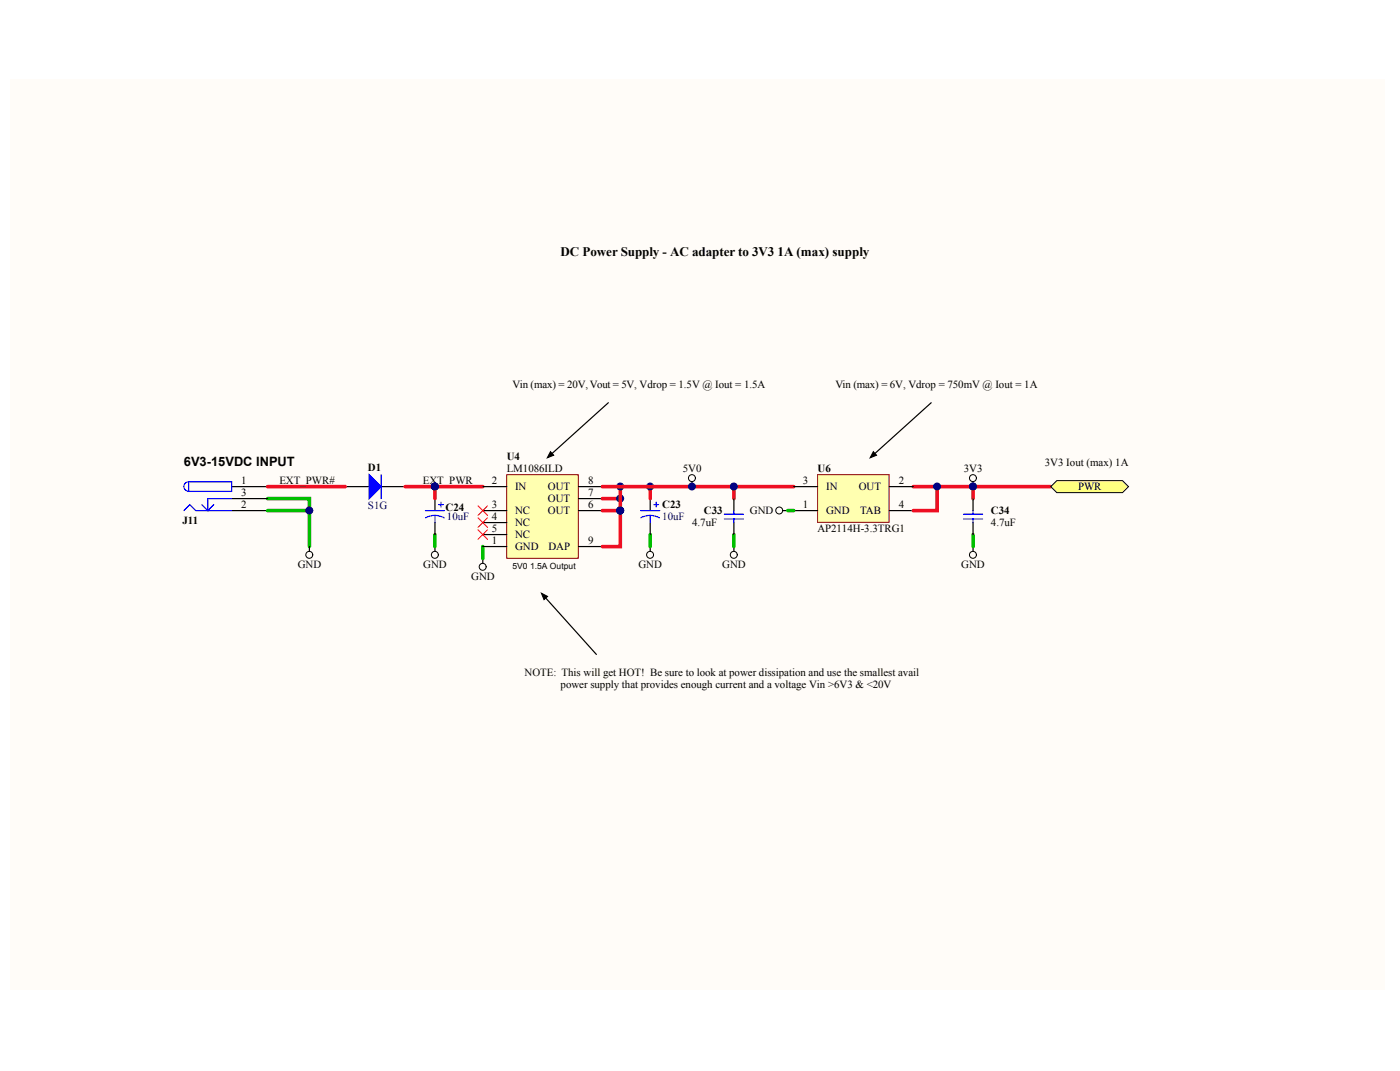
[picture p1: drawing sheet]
<svg xmlns="http://www.w3.org/2000/svg" width="271mm" height="207mm" viewBox="0 0 271 207" stroke-linecap="round" stroke-linejoin="round" font-family="sans-serif">
<path d="M2 15.3h266.1v176.1h-266.1z" fill="#fffcf8"/>
<path d="M51.8 96.4h8.1v9.3M51.8 98.7h8.1M84.2 103.4v2.3M93.4 105.7v2.3M125.8 103.4v2.3" fill="none" stroke="#00bf00" stroke-width=".69"/>
<g fill="none" stroke="#000" stroke-width=".23">
<path d="M44.8 94.1h7M44.8 98.7h7M44.8 96.4h7M66.8 94.1h4.6M73.8 94.1h4.6M84.2 96.4v2.3M125.8 96.4v2.3M59.9 105.7v.9M84.2 101v2.4M84.2 105.7v.9M93.4 108v.9M125.8 101v2.4"/>
<path d="M125.8 105.7v.9"/>
</g>
<g fill="none" stroke="#00f" stroke-width=".23">
<path d="M35.6 98.7l1.1-1.1 1.2 1.1h6.9M36.5 93.2a.9 .9 0 0 0-.9 .9 .9 .9 0 0 0 .9 .9M36.5 93.2h8.3v1.8h-8.3zM41.4 97.6l-1.2 1.1M44.8 96.4h-4.6v2.3l-1.1-1.1M73.8 91.8v4.6M82.3 98.7h3.7M84.2 99.7h.7l1.1 .4M84.2 99.7l-1.1 .1-.7 .3M84.2 99.7v1.3M84.9 97.6h.9M85.3 97.1v.9"/>
<path d="M124 98.7h3.7M125.8 99.7h.8l1 .4M125.8 99.7l-1.1 .1-.7 .3M125.8 99.7v1.3M126.5 97.6h.9M127 97.1v.9"/>
</g>
<g fill="#000080" stroke="#000080" stroke-width=".19">
<circle cx="59.9" cy="98.7" r=".67"/>
<circle cx="84.2" cy="94.1" r=".67"/>
<circle cx="125.8" cy="94.1" r=".67"/>
</g>
<g fill="none" stroke="#000" stroke-width=".19">
<circle cx="59.9" cy="107.3" r=".67"/>
<circle cx="84.2" cy="107.3" r=".67"/>
<circle cx="93.4" cy="109.6" r=".67"/>
<circle cx="125.8" cy="107.3" r=".67"/>
</g>
<path d="M71.4 91.8l2.4 2.3-2.4 2.3z" fill="#00f" stroke="#00f" stroke-width=".23"/>
<path d="M51.8 94.1h15M78.4 94.1h15M84.2 94.1v2.3M125.8 94.1v2.3" fill="none" stroke="#ee0e22" stroke-width=".69"/>
<path d="M98.1 91.8h13.8v16.1h-13.8z" fill="#ffffb0" stroke="#800000" stroke-width=".19"/>
<g fill="none" stroke="#000" stroke-width=".23">
<path d="M93.4 94.1h4.7M93.4 98.7h4.7M111.9 94.1h4.7M111.9 96.4h4.7M111.9 98.7h4.7M133.9 93.2v.9M188.3 93.2v.9M93.4 103.4h4.7M93.4 101h4.7M93.4 105.7h4.7M111.9 105.7h4.7M142 105.7v.9"/>
<path d="M188.3 105.7v.9"/>
</g>
<path d="M92.5 97.8l1.9 1.9M94.4 97.8l-1.9 1.9M92.5 100.1l1.9 1.9M92.5 102.4l1.9 1.9M94.4 100.1l-1.9 1.9M94.4 102.4l-1.9 1.9" fill="none" stroke="#f00" stroke-width=".19"/>
<path d="M116.6 96.4h3.4M116.6 98.7h3.4M116.6 94.1h37M120 98.7v7h-3.4M120 94.1v4.6M142 94.1v2.3M176.7 94.1h26.6M188.3 94.1v2.3" fill="none" stroke="#ee0e22" stroke-width=".69"/>
<g fill="#000080" stroke="#000080" stroke-width=".19">
<circle cx="120" cy="96.4" r=".67"/>
<circle cx="120" cy="98.7" r=".67"/>
<circle cx="120" cy="94.1" r=".67"/>
<circle cx="133.9" cy="94.1" r=".67"/>
<circle cx="188.3" cy="94.1" r=".67"/>
<circle cx="142" cy="94.1" r=".67"/>
</g>
<g fill="none" stroke="#000" stroke-width=".19">
<circle cx="133.9" cy="92.4" r=".67"/>
<circle cx="188.3" cy="92.4" r=".67"/>
<circle cx="142" cy="107.3" r=".67"/>
<circle cx="188.3" cy="107.3" r=".67"/>
</g>
<path d="M142 103.4v2.3M188.3 103.4v2.3" fill="none" stroke="#00bf00" stroke-width=".69"/>
<path d="M204.5 92.9h12.7l1.2 1.2-1.2 1.1h-12.7l-1.2-1.1z" fill-rule="evenodd" fill="#ffff80" stroke="#000" stroke-width=".19"/>
<path d="M158.2 91.8h13.9v9.2h-13.9z" fill="#ffffb0" stroke="#800000" stroke-width=".19"/>
<path d="M117.7 77.9l-11.5 10.4M180.2 77.9l-11.6 10.4M142 96.4v2.3M151.5 98.7h.9M153.6 94.1h4.6M153.6 98.7h4.6M172.1 94.1h4.6M172.1 98.7h4.6M188.3 96.4v2.3M105 114.9l10.4 11.6M142 101v2.4M188.3 101v2.4" fill="none" stroke="#000" stroke-width=".23"/>
<path d="M181.4 94.1v4.6h-4.7" fill="none" stroke="#ee0e22" stroke-width=".69"/>
<circle cx="181.3" cy="94.1" r=".67" fill="#000080" stroke="#000080" stroke-width=".19"/>
<circle cx="150.8" cy="98.7" r=".67" fill="none" stroke="#000" stroke-width=".19"/>
<path d="M152.4 98.7h1.2" fill="none" stroke="#00bf00" stroke-width=".69"/>
<path d="M140.2 99.4h3.7M142 98.7v.7M186.5 99.4h3.7M188.3 98.7v.7M140.2 100.3h3.7M142 100.3v.7M186.5 100.3h3.7M188.3 100.3v.7" fill="none" stroke="#00f" stroke-width=".23"/>
<path d="M106.5 87.3l.7 .7-1.3 .5zM169 87.3l.6 .7-1.2 .5zM104.8 114.7l1.2 .6-.7 .6z" fill="#000" stroke="#000" stroke-width=".19"/>
<g font-size="2.5">
<text x="108.5" y="49.5">DC Power Supply - AC adapter to 3V3 1A (max) supply</text>
<text x="35.6" y="90.1">6V3-15VDC INPUT</text>
</g>
<g font-size="2.1">
<text x="99.2" y="75.1">Vin (max) = 20V, Vout = 5V, Vdrop = 1.5V @ Iout = 1.5A</text>
<text x="161.7" y="75.1">Vin (max) = 6V, Vdrop = 750mV @ Iout = 1A</text>
<text x="98.1" y="89">U4</text>
<text x="46.7" y="93.6">1</text>
<text x="46.7" y="96">3</text>
<text x="54.1" y="93.6">EXT_PWR#</text>
<text x="71.2" y="91.1">D1</text>
<text x="81.9" y="93.6">EXT_PWR</text>
<text x="95.1" y="93.6">2</text>
<text x="98.1" y="91.3">LM1086ILD</text>
<text x="99.7" y="94.8">IN</text>
<text x="106" y="94.8">OUT</text>
<text x="113.8" y="96">7</text>
<text x="113.8" y="93.6">8</text>
<text x="132.1" y="91.3">5V0</text>
<text x="155.3" y="93.6">3</text>
<text x="158.2" y="91.3">U6</text>
<text x="159.9" y="94.8">IN</text>
<text x="166.2" y="94.8">OUT</text>
<text x="174" y="93.6">2</text>
<text x="186.5" y="91.3">3V3</text>
<text x="202.2" y="90.1">3V3 Iout (max) 1A</text>
<text x="208.6" y="94.8">PWR</text>
<text x="35.3" y="101.3">J11</text>
<text x="46.7" y="98.3">2</text>
<text x="86.2" y="98.7">C24</text>
<text x="95.1" y="100.6">4</text>
<text x="95.1" y="98.3">3</text>
<text x="99.7" y="101.7">NC</text>
<text x="99.7" y="99.4">NC</text>
<text x="106" y="97.1">OUT</text>
<text x="106" y="99.4">OUT</text>
<text x="113.8" y="98.3">6</text>
<text x="128.2" y="98.3">C23</text>
<text x="133.9" y="101.7">4.7uF</text>
<text x="136.2" y="99.4">C33</text>
<text x="145.1" y="99.4">GND</text>
<text x="155.3" y="98.3">1</text>
<text x="159.9" y="99.4">GND</text>
<text x="166.5" y="99.4">TAB</text>
<text x="174" y="98.3">4</text>
<text x="191.8" y="101.7">4.7uF</text>
<text x="191.8" y="99.4">C34</text>
<text x="95.1" y="102.9">5</text>
<text x="95.1" y="105.2">1</text>
<text x="99.7" y="104.1">NC</text>
<text x="99.7" y="106.4">GND</text>
<text x="106.1" y="106.4">DAP</text>
<text x="113.8" y="105.2">9</text>
<text x="158.2" y="102.9">AP2114H-3.3TRG1</text>
<text x="57.6" y="109.8">GND</text>
<text x="81.9" y="109.8">GND</text>
<text x="91.2" y="112.2">GND</text>
<text x="123.6" y="109.8">GND</text>
<text x="139.8" y="109.8">GND</text>
<text x="186" y="109.8">GND</text>
<text x="101.5" y="130.7">NOTE: This will get HOT! Be sure to look at power dissipation and use the smallest avail</text>
<text x="108.5" y="133">power supply that provides enough current and a voltage Vin &gt;6V3 &amp; &lt;20V</text>
</g>
<g font-size="2.1" fill="#000080">
<text x="71.2" y="98.5">S1G</text>
<text x="86.5" y="100.6">10uF</text>
<text x="128.2" y="100.6">10uF</text>
</g>
<text font-size="1.6" x="99.2" y="110">5V0 1.5A Output</text>
</svg>
